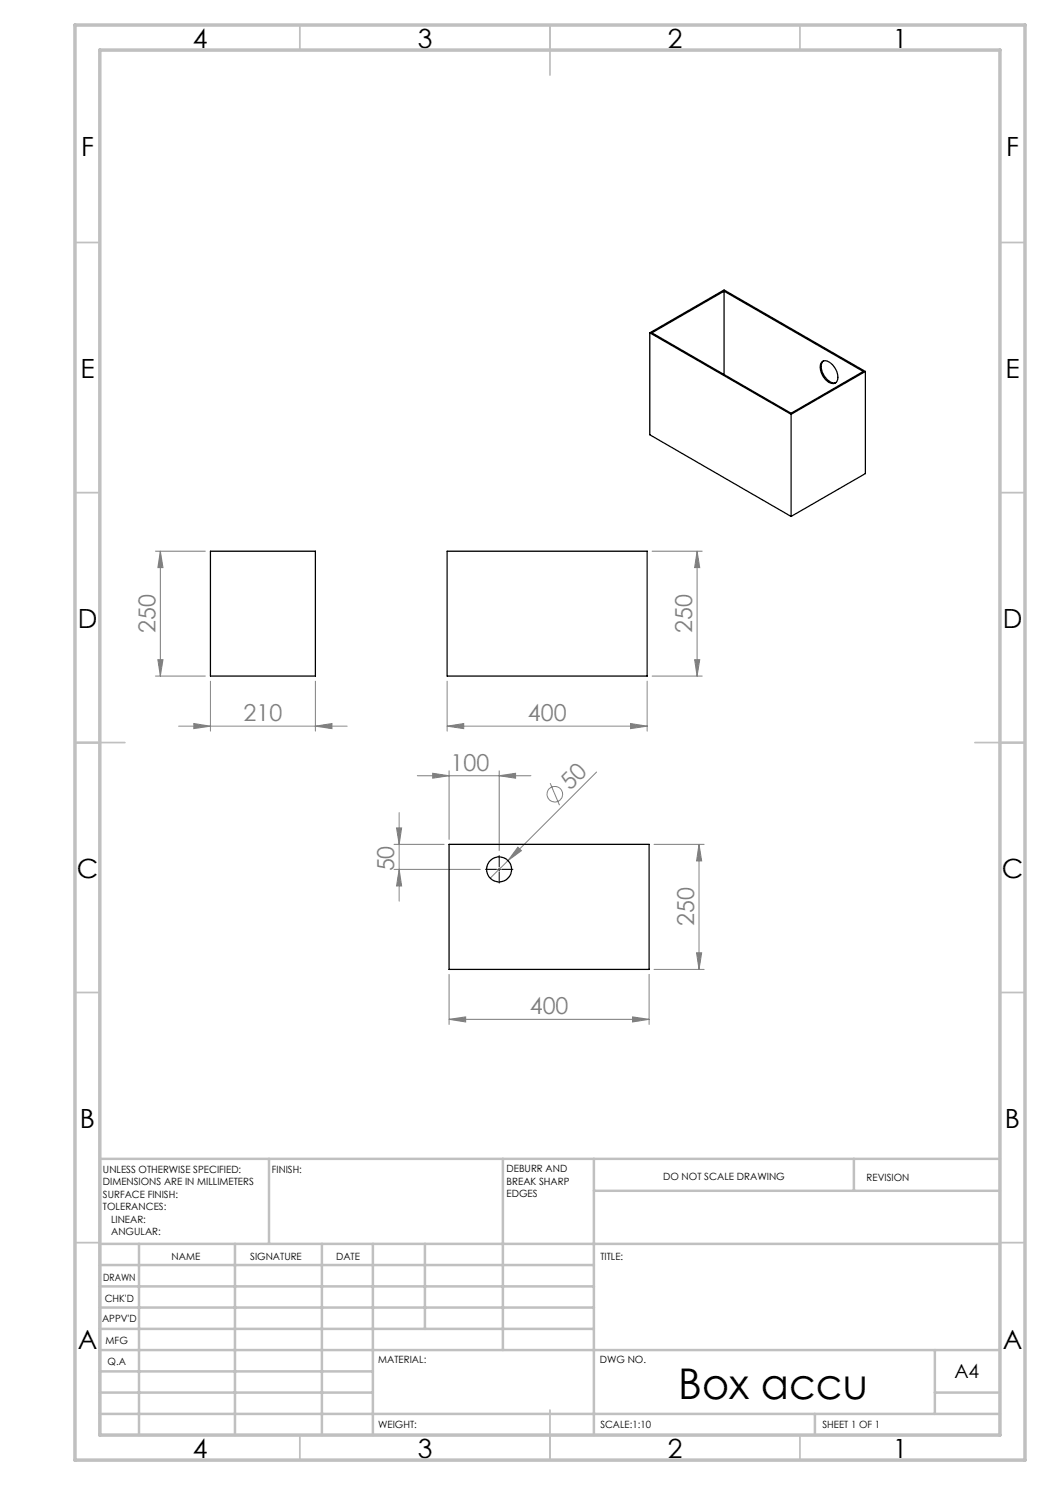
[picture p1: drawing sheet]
<svg xmlns="http://www.w3.org/2000/svg" width="210mm" height="297mm" viewBox="0 0 210 297" stroke-linecap="round" stroke-linejoin="round" font-family="sans-serif">
<g fill="none" stroke="#808080" stroke-width=".2">
<path d="M31.1 110.2h10M32.1 110.2l.5 3.3h-1zM32.1 110.2v25M130.4 110.2h10M139.4 110.2l.5 3.3h-1zM139.4 110.2v25M31.1 135.2h10M31.6 131.9h1l-.5 3.3zM42.1 136.2v10M63.1 136.2v10M89.4 136.2v10M129.4 136.2v10"/>
<path d="M130.4 135.2h10M138.9 131.9h1l-.5 3.3zM35.7 145.2h33.7M38.8 144.7l3.3 .5-3.3 .5zM63.1 145.2l3.3-.5v1zM83.5 155.1h22.7M86.5 154.7l3.3 .4-3.3 .5zM89.4 145.2l3.3-.5v1zM89.4 145.2h40M89.8 154.2v13.7M99.8 155.1l3.3-.4v.9zM99.8 154.2v15.9"/>
<path d="M110 156.6l1.9 4.4M119.3 154.4l-17.7 17.7M126.1 144.7l3.3 .5-3.3 .5zM78.8 173.9h17.3M78.8 168.9h10M79.3 165.6h1l-.5 3.3zM79.8 162.5v17.7M79.8 173.9l.5 3.3h-1zM101.6 172.1l-3.6 3.5M103.6 169.4l.7 .7-2.7 2zM130.8 168.9h10M139.8 168.9l.5 3.3h-1z"/>
<path d="M139.8 168.9v25M89.8 194.9v10M129.8 194.9v10M130.8 193.9h10M139.3 190.6h1l-.5 3.3zM89.8 203.9l3.3-.5v1zM89.8 203.9h40M126.5 203.4l3.3 .5-3.3 .5z"/>
<circle cx="111" cy="158.8" r="1.56"/>
</g>
<path d="M99.3 173.9h-2.2M99.8 173.4v-2.3M99.8 174.4v2.2M100.3 173.9h2.3" fill="none" stroke="#000" stroke-width=".2" stroke-dasharray="15.2 1.3 1.3 1.3"/>
<path d="M99.6 173.9h.5M99.8 173.6v.5" fill="none" stroke="#000" stroke-width=".2"/>
<g fill="none" stroke="#c0c0c0" stroke-width=".35">
<path d="M60 5v5M110 5v10M160 5v5M15 48.5h5M200 48.5h5M15 98.5h5M200 98.5h5M15 148.5h10M195 148.5h10M15 198.5h5M200 198.5h5M15 248.5h5"/>
<path d="M200 248.5h5M60 287v5M110 282v10M160 287v5"/>
</g>
<g fill="none" stroke="#c0c0c0" stroke-width=".5">
<path d="M53.8 231.8v17M100.6 231.8v38.2M118.8 231.8v55.2M118.8 238.2h81.2M170.8 231.8v6.4M200 231.8h-180v55.2M20 248.8h180M20 257.3h98.8M20 253h98.8M27.8 248.8v38.2M47 248.8v38.2M64.4 248.8v38.2"/>
<path d="M74.6 248.8v38.2M85 248.8v17M20 265.8h98.8M20 261.5h98.8M20 278.5h54.6M20 274.3h54.6M20 270h180M187 278.5h13M187 270v12.8M20 282.8h180M163 282.8v4.2"/>
</g>
<path d="M15 5h190v287h-190zM20 10h180v277h-180z" fill="none" stroke="#c0c0c0" stroke-width=".7"/>
<g fill="#808080">
<path d="M103.6 169.4l.7 .7-2.7 2z"/>
<path d="M99.8 155.1l3.3-.4v.9zM86.5 154.7l3.3 .4-3.3 .5z"/>
<path d="M89.4 145.2l3.3-.5v1zM126.1 144.7l3.3 .5-3.3 .5zM38.8 144.7l3.3 .5-3.3 .5zM63.1 145.2l3.3-.5v1zM89.8 203.9l3.3-.5v1zM126.5 203.4l3.3 .5-3.3 .5z"/>
<path d="M79.8 173.9l.5 3.3h-1zM79.3 165.6h1l-.5 3.3z"/>
<path d="M139.4 110.2l.5 3.3h-1zM138.9 131.9h1l-.5 3.3zM32.1 110.2l.5 3.3h-1zM31.6 131.9h1l-.5 3.3zM139.8 168.9l.5 3.3h-1zM139.3 190.6h1l-.5 3.3z"/>
</g>
<g fill="none" stroke="#000" stroke-width=".25">
<path d="M144.8 58.2v16.7M130 66.6l14.8-8.6 28.3 16.3M130 66.6l28.2 16.3M130 66.6v20.4l28.2 16.3M130.4 66.6l14.4-8.4 27.8 16.1-14.4 8.4zM164.4 72.4a1.52 1.52 0 0 1 2.1 .5 3.1 3.1 0 0 1 .8 3.5 1.59 1.59 0 0 1-2.3-.6 2.94 2.94 0 0 1-.6-3.4zM164.7 72.2a2.57 2.57 0 0 0 .5 3.4 1.83 1.83 0 0 0 1.9 .9M173.1 74.3l-14.9 8.6M173.1 74.3v20.4l-14.9 8.6M158.2 82.9v20.4M42.1 110.2h21v25h-21zM89.4 110.2h40v25h-40z"/>
<path d="M89.8 168.9h40v25h-40z"/>
<circle cx="99.8" cy="173.9" r="2.49"/>
</g>
<text font-size="8.5" x="135.6" y="279.7">Box accu</text>
<g font-size="5.3">
<text x="38.5" y="9.5">4</text>
<text x="83.5" y="9.5">3</text>
<text x="133.6" y="9.5">2</text>
<text x="178.6" y="9.5">1</text>
<text x="16.2" y="31.3">F</text>
<text x="201.2" y="31.3">F</text>
<text x="16.1" y="75.5">E</text>
<text x="201.1" y="75.5">E</text>
<text x="15.5" y="125.5">D</text>
<text x="200.5" y="125.5">D</text>
<text x="15.4" y="175.5">C</text>
<text x="200.4" y="175.5">C</text>
<text x="16" y="225.5">B</text>
<text x="201" y="225.5">B</text>
<text x="15.5" y="269.8">A</text>
<text x="200.5" y="269.8">A</text>
<text x="38.5" y="291.5">4</text>
<text x="83.5" y="291.5">3</text>
<text x="133.6" y="291.5">2</text>
<text x="178.6" y="291.5">1</text>
</g>
<g font-size="4.7" fill="#808080">
<text x="31.1" y="126.6" transform="rotate(-90 31.1 126.6)">250</text>
<text x="138.4" y="126.6" transform="rotate(-90 138.4 126.6)">250</text>
<text x="48.7" y="144.2">210</text>
<text x="105.6" y="144.2">400</text>
<text x="90.1" y="154.1">100</text>
<text x="114" y="158.2" transform="rotate(-45 114 158.2)">50</text>
<text x="78.8" y="174.3" transform="rotate(-90 78.8 174.3)">50</text>
<text x="138.8" y="185.2" transform="rotate(-90 138.8 185.2)">250</text>
<text x="106" y="202.9">400</text>
</g>
<text font-size="3.9" x="190.9" y="275.5">A4</text>
<g font-size="2">
<text x="20.6" y="234.6">UNLESS OTHERWISE SPECIFIED:</text>
<text x="20.6" y="237.1">DIMENSIONS ARE IN MILLIMETERS</text>
<text x="20.6" y="239.6">SURFACE FINISH:</text>
<text x="54.4" y="234.6">FINISH:</text>
<text x="101.3" y="234.5">DEBURR AND</text>
<text x="101.3" y="237">BREAK SHARP</text>
<text x="101.3" y="239.5">EDGES</text>
<text x="132.6" y="236">DO NOT SCALE DRAWING</text>
<text x="173.3" y="236.2">REVISION</text>
<text x="20.6" y="242.1">TOLERANCES:</text>
<text x="22.2" y="244.6">LINEAR:</text>
<text x="22.2" y="247.1">ANGULAR:</text>
<text x="34.3" y="252">NAME</text>
<text x="50" y="251.9">SIGNATURE</text>
<text x="67.2" y="251.9">DATE</text>
<text x="120.1" y="251.9">TITLE:</text>
<text x="20.6" y="256.1">DRAWN</text>
<text x="20.9" y="260.3">CHK'D</text>
<text x="20.4" y="264.4">APPV'D</text>
<text x="21.1" y="268.8">MFG</text>
<text x="21.5" y="273">Q.A</text>
<text x="75.6" y="272.5">MATERIAL:</text>
<text x="120" y="272.5">DWG NO.</text>
<text x="75.6" y="285.5">WEIGHT:</text>
<text x="120.1" y="285.6">SCALE:1:10</text>
<text x="164.5" y="285.6">SHEET 1 OF 1</text>
</g>
</svg>
